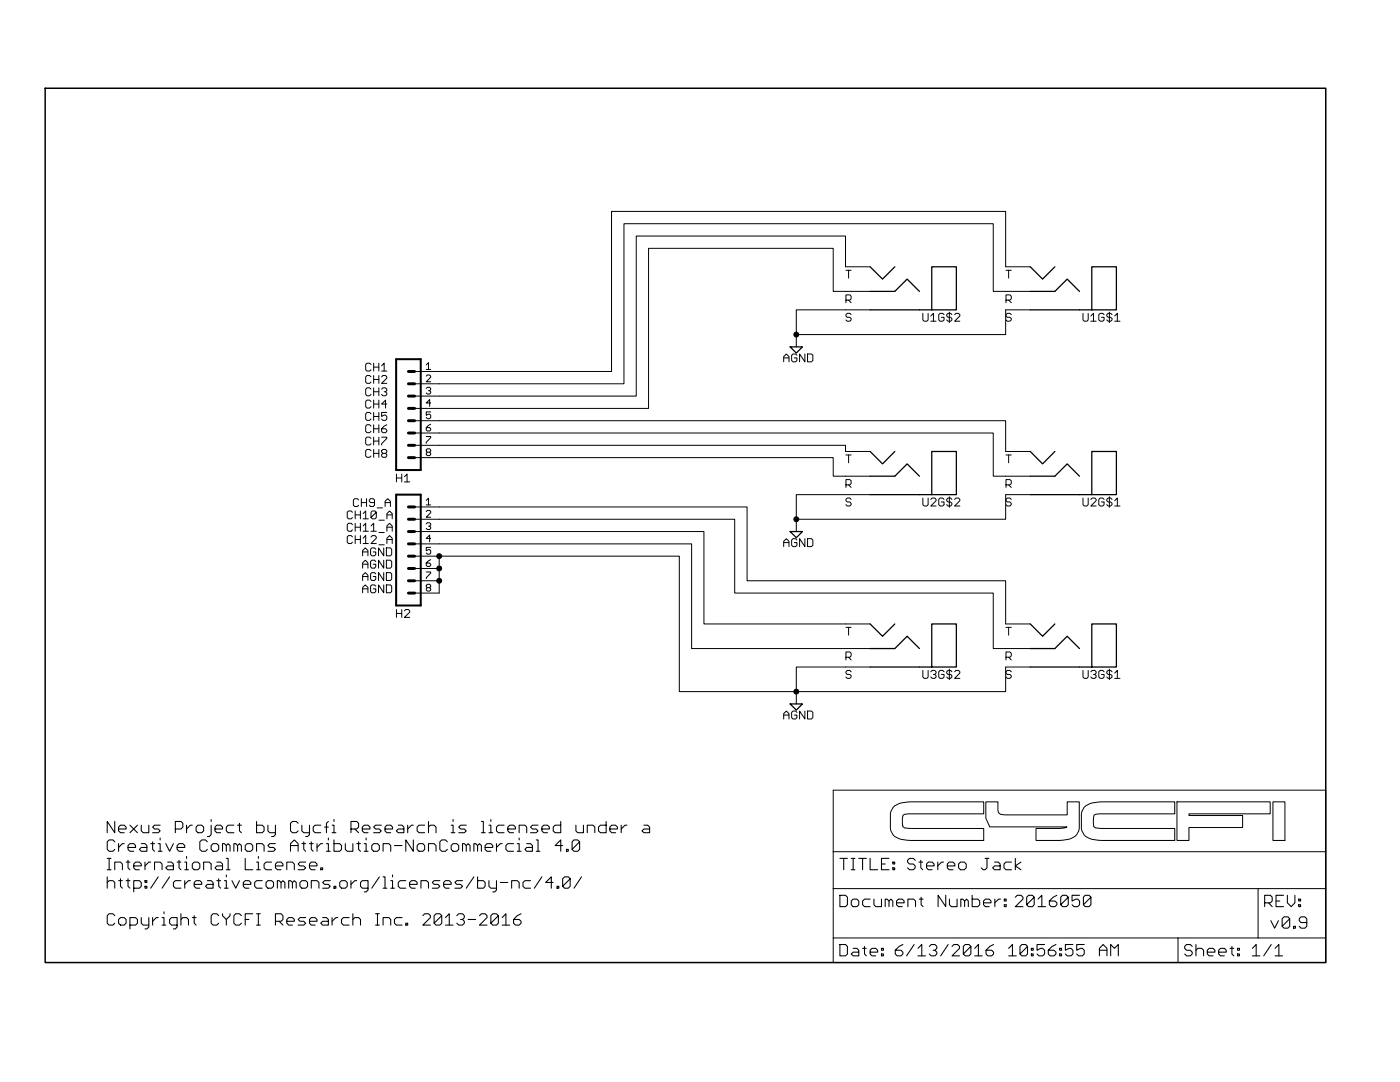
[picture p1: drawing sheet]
<?xml version="1.0" encoding="utf-8"?>
<!DOCTYPE eagle SYSTEM "eagle.dtd">
<eagle version="6.3">
<drawing>
<settings>
<setting alwaysvectorfont="yes"/>
<setting verticaltext="up"/>
</settings>
<grid distance="0.1" unitdist="inch" unit="inch" style="lines" multiple="1" display="no" altdistance="0.01" altunitdist="inch" altunit="inch"/>
<schematic xreflabel="%F%N/%S.%C%R" xrefpart="/%S.%C%R">
<libraries>
<library name="frames">
<symbols>
<symbol name="DINA4_L">
<frame x1="0" y1="0" x2="264.16" y2="180.34" columns="4" rows="4" layer="94" border-left="no" border-top="no" border-right="no" border-bottom="no"/>
</symbol>
<symbol name="DOCFIELD">
<wire x1="0" y1="0" x2="71.12" y2="0" width="0.1016" layer="94"/>
<wire x1="101.6" y1="15.24" x2="87.63" y2="15.24" width="0.1016" layer="94"/>
<wire x1="0" y1="0" x2="0" y2="5.08" width="0.1016" layer="94"/>
<wire x1="0" y1="5.08" x2="71.12" y2="5.08" width="0.1016" layer="94"/>
<wire x1="0" y1="5.08" x2="0" y2="15.24" width="0.1016" layer="94"/>
<wire x1="101.6" y1="15.24" x2="101.6" y2="5.08" width="0.1016" layer="94"/>
<wire x1="71.12" y1="5.08" x2="71.12" y2="0" width="0.1016" layer="94"/>
<wire x1="71.12" y1="5.08" x2="87.63" y2="5.08" width="0.1016" layer="94"/>
<wire x1="71.12" y1="0" x2="101.6" y2="0" width="0.1016" layer="94"/>
<wire x1="87.63" y1="15.24" x2="87.63" y2="5.08" width="0.1016" layer="94"/>
<wire x1="87.63" y1="15.24" x2="0" y2="15.24" width="0.1016" layer="94"/>
<wire x1="87.63" y1="5.08" x2="101.6" y2="5.08" width="0.1016" layer="94"/>
<wire x1="101.6" y1="5.08" x2="101.6" y2="0" width="0.1016" layer="94"/>
<wire x1="0" y1="15.24" x2="0" y2="22.86" width="0.1016" layer="94"/>
<wire x1="101.6" y1="35.56" x2="0" y2="35.56" width="0.1016" layer="94"/>
<wire x1="101.6" y1="35.56" x2="101.6" y2="22.86" width="0.1016" layer="94"/>
<wire x1="0" y1="22.86" x2="101.6" y2="22.86" width="0.1016" layer="94"/>
<wire x1="0" y1="22.86" x2="0" y2="35.56" width="0.1016" layer="94"/>
<wire x1="101.6" y1="22.86" x2="101.6" y2="15.24" width="0.1016" layer="94"/>
<text x="1.27" y="1.27" size="2.54" layer="94" font="vector">Date:</text>
<text x="12.7" y="1.27" size="2.54" layer="94" font="vector">&gt;LAST_DATE_TIME</text>
<text x="72.39" y="1.27" size="2.54" layer="94" font="vector">Sheet:</text>
<text x="86.36" y="1.27" size="2.54" layer="94" font="vector">&gt;SHEET</text>
<text x="88.9" y="11.43" size="2.54" layer="94" font="vector">REV:</text>
<text x="1.27" y="19.05" size="2.54" layer="94" font="vector">TITLE:</text>
<text x="1.27" y="11.43" size="2.54" layer="94" font="vector">Document Number:</text>
<text x="17.78" y="19.05" size="2.54" layer="94" font="vector">&gt;DRAWING_NAME</text>
</symbol>
</symbols>
<devicesets>
<deviceset name="DINA4_L" prefix="FRAME" uservalue="yes">
<gates>
<gate name="G$1" symbol="DINA4_L" x="0" y="0"/>
<gate name="G$2" symbol="DOCFIELD" x="162.56" y="0" addlevel="must"/>
</gates>
<devices>
<device name="">
<technologies>
<technology name=""/>
</technologies>
</device>
</devices>
</deviceset>
</devicesets>
</library>
<library name="con-lstb">
<symbols>
<symbol name="MA08-1">
<wire x1="3.81" y1="-10.16" x2="-1.27" y2="-10.16" width="0.4064" layer="94"/>
<wire x1="1.27" y1="-2.54" x2="2.54" y2="-2.54" width="0.6096" layer="94"/>
<wire x1="1.27" y1="-5.08" x2="2.54" y2="-5.08" width="0.6096" layer="94"/>
<wire x1="1.27" y1="-7.62" x2="2.54" y2="-7.62" width="0.6096" layer="94"/>
<wire x1="1.27" y1="2.54" x2="2.54" y2="2.54" width="0.6096" layer="94"/>
<wire x1="1.27" y1="0" x2="2.54" y2="0" width="0.6096" layer="94"/>
<wire x1="1.27" y1="10.16" x2="2.54" y2="10.16" width="0.6096" layer="94"/>
<wire x1="1.27" y1="7.62" x2="2.54" y2="7.62" width="0.6096" layer="94"/>
<wire x1="1.27" y1="5.08" x2="2.54" y2="5.08" width="0.6096" layer="94"/>
<wire x1="-1.27" y1="12.7" x2="-1.27" y2="-10.16" width="0.4064" layer="94"/>
<wire x1="3.81" y1="-10.16" x2="3.81" y2="12.7" width="0.4064" layer="94"/>
<wire x1="-1.27" y1="12.7" x2="3.81" y2="12.7" width="0.4064" layer="94"/>
<text x="-1.27" y="-12.7" size="1.778" layer="96">&gt;VALUE</text>
<text x="-1.27" y="13.462" size="1.778" layer="95">&gt;NAME</text>
<pin name="1" x="7.62" y="-7.62" visible="pad" length="middle" direction="pas" swaplevel="1" rot="R180"/>
<pin name="2" x="7.62" y="-5.08" visible="pad" length="middle" direction="pas" swaplevel="1" rot="R180"/>
<pin name="3" x="7.62" y="-2.54" visible="pad" length="middle" direction="pas" swaplevel="1" rot="R180"/>
<pin name="4" x="7.62" y="0" visible="pad" length="middle" direction="pas" swaplevel="1" rot="R180"/>
<pin name="5" x="7.62" y="2.54" visible="pad" length="middle" direction="pas" swaplevel="1" rot="R180"/>
<pin name="6" x="7.62" y="5.08" visible="pad" length="middle" direction="pas" swaplevel="1" rot="R180"/>
<pin name="7" x="7.62" y="7.62" visible="pad" length="middle" direction="pas" swaplevel="1" rot="R180"/>
<pin name="8" x="7.62" y="10.16" visible="pad" length="middle" direction="pas" swaplevel="1" rot="R180"/>
</symbol>
</symbols>
<devicesets>
<deviceset name="MA08-1" prefix="SV" uservalue="yes">
<gates>
<gate name="1" symbol="MA08-1" x="0" y="0"/>
</gates>
<devices>
<device name="" package="MA08-1">
<connects>
<connect gate="1" pin="1" pad="1"/>
<connect gate="1" pin="2" pad="2"/>
<connect gate="1" pin="3" pad="3"/>
<connect gate="1" pin="4" pad="4"/>
<connect gate="1" pin="5" pad="5"/>
<connect gate="1" pin="6" pad="6"/>
<connect gate="1" pin="7" pad="7"/>
<connect gate="1" pin="8" pad="8"/>
</connects>
<technologies>
<technology name="">
<attribute name="MF" value="" constant="no"/>
<attribute name="MPN" value="" constant="no"/>
<attribute name="OC_FARNELL" value="unknown" constant="no"/>
<attribute name="OC_NEWARK" value="unknown" constant="no"/>
</technology>
</technologies>
</device>
</devices>
</deviceset>
</devicesets>
</library>
<library name="CYCFI_Jack">
<symbols>
<symbol name="STEREO_JACK">
<wire x1="5.08" y1="-1.27" x2="7.62" y2="1.27" width="0.254" layer="94"/>
<wire x1="7.62" y1="1.27" x2="10.16" y2="-1.27" width="0.254" layer="94"/>
<wire x1="10.16" y1="3.81" x2="12.7" y2="1.27" width="0.254" layer="94"/>
<wire x1="12.7" y1="1.27" x2="15.24" y2="3.81" width="0.254" layer="94"/>
<wire x1="15.24" y1="7.62" x2="17.78" y2="7.62" width="0.254" layer="94"/>
<wire x1="17.78" y1="7.62" x2="17.78" y2="-1.27" width="0.254" layer="94"/>
<wire x1="17.78" y1="-1.27" x2="22.86" y2="-1.27" width="0.254" layer="94"/>
<wire x1="22.86" y1="-1.27" x2="22.86" y2="7.62" width="0.254" layer="94"/>
<wire x1="22.86" y1="7.62" x2="17.78" y2="7.62" width="0.254" layer="94"/>
<wire x1="15.24" y1="7.62" x2="10.16" y2="7.62" width="0.254" layer="94"/>
<wire x1="10.16" y1="7.62" x2="5.08" y2="7.62" width="0.254" layer="94"/>
<wire x1="10.16" y1="3.81" x2="5.08" y2="3.81" width="0.254" layer="94"/>
<pin name="S" x="0" y="7.62" visible="off" length="middle"/>
<pin name="R" x="0" y="3.81" visible="off" length="middle"/>
<pin name="T" x="0" y="-1.27" visible="off" length="middle"/>
<text x="0" y="8.255" size="1.778" layer="95">S</text>
<text x="0" y="4.445" size="1.778" layer="95">R</text>
<text x="0" y="-0.635" size="1.778" layer="95">T</text>
<text x="15.875" y="8.255" size="1.778" layer="95">&gt;NAME</text>
</symbol>
<symbol name="GND">
<wire x1="-1.27" y1="0" x2="1.27" y2="0" width="0.254" layer="94"/>
<wire x1="1.27" y1="0" x2="0" y2="-1.27" width="0.254" layer="94"/>
<wire x1="0" y1="-1.27" x2="-1.27" y2="0" width="0.254" layer="94"/>
<text x="-2.667" y="-3.175" size="1.778" layer="96">&gt;VALUE</text>
<pin name="DGND" x="0" y="2.54" visible="off" length="short" direction="sup" rot="R270"/>
</symbol>
</symbols>
<devicesets>
<deviceset name="NSJ12HC">
<gates>
<gate name="G$1" symbol="STEREO_JACK" x="0" y="15.24"/>
<gate name="G$2" symbol="STEREO_JACK" x="0" y="-2.54"/>
<gate name="G$3" symbol="GND" x="0" y="-10.16"/>
</gates>
<devices>
<device name="" package="NSJ12HC">
<connects>
<connect gate="G$1" pin="R" pad="RT"/>
<connect gate="G$1" pin="S" pad="ST"/>
<connect gate="G$1" pin="T" pad="TT"/>
<connect gate="G$2" pin="R" pad="RB"/>
<connect gate="G$2" pin="S" pad="SB"/>
<connect gate="G$2" pin="T" pad="TB"/>
<connect gate="G$3" pin="DGND" pad="G"/>
</connects>
<technologies>
<technology name=""/>
</technologies>
</device>
</devices>
</deviceset>
</devicesets>
</library>
</libraries>
<attributes>
</attributes>
<variantdefs>
</variantdefs>
<classes>
<class number="0" name="default" width="0" drill="0">
</class>
</classes>
<parts>
<part name="FRAME1" library="frames" deviceset="DINA4_L" device=""/>
<part name="H2" library="con-lstb" deviceset="MA08-1" device=""/>
<part name="H1" library="con-lstb" deviceset="MA08-1" device=""/>
<part name="U1" library="CYCFI_Jack" deviceset="NSJ12HC" device="" value="AGND"/>
<part name="U2" library="CYCFI_Jack" deviceset="NSJ12HC" device="" value="AGND"/>
<part name="U3" library="CYCFI_Jack" deviceset="NSJ12HC" device="" value="AGND"/>
</parts>
<sheets>
<sheet>
<plain>
<text x="177.8" y="19.05" size="2.54" layer="95">Stereo Jack</text>
<wire x1="193.602721875" y1="25.186403125" x2="178.51975" y2="25.186403125" width="0" layer="94"/>
<wire x1="178.51975" y1="25.186403125" x2="177.81660625" y2="25.228778125" width="0" layer="94"/>
<wire x1="177.81660625" y1="25.228778125" x2="177.23541875" y2="25.31249375" width="0" layer="94"/>
<wire x1="177.23541875" y1="25.31249375" x2="176.618746875" y2="25.401034375" width="0" layer="94"/>
<wire x1="176.618746875" y1="25.401034375" x2="176.09578125" y2="25.558475" width="0" layer="94"/>
<wire x1="176.09578125" y1="25.558475" x2="175.68168125" y2="25.77930625" width="0" layer="94"/>
<wire x1="175.68168125" y1="25.77930625" x2="175.2310625" y2="26.019428125" width="0" layer="94"/>
<wire x1="175.2310625" y1="26.019428125" x2="174.890340625" y2="26.34705625" width="0" layer="94"/>
<wire x1="174.890340625" y1="26.34705625" x2="174.6695125" y2="26.753234375" width="0" layer="94"/>
<wire x1="174.6695125" y1="26.753234375" x2="174.456259375" y2="27.145284375" width="0" layer="94"/>
<wire x1="174.456259375" y1="27.145284375" x2="174.34739375" y2="27.6282875" width="0" layer="94"/>
<wire x1="174.34739375" y1="27.6282875" x2="174.34739375" y2="30.700625" width="0" layer="94"/>
<wire x1="174.34739375" y1="30.700625" x2="174.456259375" y2="31.183625" width="0" layer="94"/>
<wire x1="174.456259375" y1="31.183625" x2="174.66985625" y2="31.576021875" width="0" layer="94"/>
<wire x1="174.66985625" y1="31.576021875" x2="174.890340625" y2="31.98185625" width="0" layer="94"/>
<wire x1="174.890340625" y1="31.98185625" x2="175.2310625" y2="32.309484375" width="0" layer="94"/>
<wire x1="175.2310625" y1="32.309484375" x2="175.682025" y2="32.54995" width="0" layer="94"/>
<wire x1="175.682025" y1="32.54995" x2="176.09578125" y2="32.7704375" width="0" layer="94"/>
<wire x1="176.09578125" y1="32.7704375" x2="176.618746875" y2="32.927878125" width="0" layer="94"/>
<wire x1="176.618746875" y1="32.927878125" x2="177.2357625" y2="33.016415625" width="0" layer="94"/>
<wire x1="177.2357625" y1="33.016415625" x2="177.819015625" y2="33.100134375" width="0" layer="94"/>
<wire x1="177.819015625" y1="33.100134375" x2="178.5221625" y2="33.142509375" width="0" layer="94"/>
<wire x1="178.5221625" y1="33.142509375" x2="193.602721875" y2="33.142509375" width="0" layer="94"/>
<wire x1="193.602721875" y1="33.142509375" x2="193.602721875" y2="30.665484375" width="0" layer="94"/>
<wire x1="193.602721875" y1="30.665484375" x2="178.6678875" y2="30.665484375" width="0" layer="94"/>
<wire x1="178.6678875" y1="30.665484375" x2="178.121496875" y2="30.68133125" width="0" layer="94"/>
<wire x1="178.121496875" y1="30.68133125" x2="177.7425375" y2="30.63895625" width="0" layer="94"/>
<wire x1="177.7425375" y1="30.63895625" x2="177.3156875" y2="30.591759375" width="0" layer="94"/>
<wire x1="177.3156875" y1="30.591759375" x2="177.220259375" y2="30.538703125" width="0" layer="94"/>
<wire x1="177.220259375" y1="30.538703125" x2="177.118628125" y2="30.47945" width="0" layer="94"/>
<wire x1="177.118628125" y1="30.47945" x2="176.959121875" y2="30.38643125" width="0" layer="94"/>
<wire x1="176.959121875" y1="30.38643125" x2="176.925015625" y2="30.24759375" width="0" layer="94"/>
<wire x1="176.925015625" y1="30.24759375" x2="176.8733375" y2="30.004715625" width="0" layer="94"/>
<wire x1="176.8733375" y1="30.004715625" x2="176.837165625" y2="29.70878125" width="0" layer="94"/>
<wire x1="176.837165625" y1="29.70878125" x2="176.8247625" y2="29.639878125" width="0" layer="94"/>
<wire x1="176.8247625" y1="29.639878125" x2="176.8247625" y2="28.689034375" width="0" layer="94"/>
<wire x1="176.8247625" y1="28.689034375" x2="176.8499125" y2="28.530903125" width="0" layer="94"/>
<wire x1="176.8499125" y1="28.530903125" x2="176.8750625" y2="28.320753125" width="0" layer="94"/>
<wire x1="176.8750625" y1="28.320753125" x2="176.880571875" y2="28.313171875" width="0" layer="94"/>
<wire x1="176.880571875" y1="28.313171875" x2="176.8874625" y2="28.06719375" width="0" layer="94"/>
<wire x1="176.8874625" y1="28.06719375" x2="177.10036875" y2="27.904240625" width="0" layer="94"/>
<wire x1="177.10036875" y1="27.904240625" x2="177.34945" y2="27.713725" width="0" layer="94"/>
<wire x1="177.34945" y1="27.713725" x2="177.47691875" y2="27.757821875" width="0" layer="94"/>
<wire x1="177.47691875" y1="27.757821875" x2="177.76355" y2="27.726815625" width="0" layer="94"/>
<wire x1="177.76355" y1="27.726815625" x2="178.1432" y2="27.685821875" width="0" layer="94"/>
<wire x1="178.1432" y1="27.685821875" x2="178.668578125" y2="27.663428125" width="0" layer="94"/>
<wire x1="178.668578125" y1="27.663428125" x2="193.602721875" y2="27.663428125" width="0" layer="94"/>
<wire x1="193.602721875" y1="27.663428125" x2="193.602721875" y2="25.186403125" width="0" layer="94"/>
<wire x1="209.1283875" y1="25.186403125" x2="204.388628125" y2="25.186403125" width="0" layer="94"/>
<wire x1="204.388628125" y1="25.186403125" x2="204.388628125" y2="27.663084375" width="0" layer="94"/>
<wire x1="204.388628125" y1="27.663084375" x2="208.981628125" y2="27.663084375" width="0" layer="94"/>
<wire x1="208.981628125" y1="27.663084375" x2="209.505628125" y2="27.68444375" width="0" layer="94"/>
<wire x1="209.505628125" y1="27.68444375" x2="209.880453125" y2="27.726815625" width="0" layer="94"/>
<wire x1="209.880453125" y1="27.726815625" x2="210.30144375" y2="27.773671875" width="0" layer="94"/>
<wire x1="210.30144375" y1="27.773671875" x2="210.517796875" y2="27.84360625" width="0" layer="94"/>
<wire x1="210.517796875" y1="27.84360625" x2="210.62459375" y2="27.89425" width="0" layer="94"/>
<wire x1="210.62459375" y1="27.89425" x2="210.696253125" y2="27.927321875" width="0" layer="94"/>
<wire x1="210.696253125" y1="27.927321875" x2="210.7348375" y2="27.9562625" width="0" layer="94"/>
<wire x1="210.7348375" y1="27.9562625" x2="210.75481875" y2="27.97451875" width="0" layer="94"/>
<wire x1="210.75481875" y1="27.97451875" x2="194.850190625" y2="27.97451875" width="0" layer="94"/>
<wire x1="194.850190625" y1="27.97451875" x2="194.047828125" y2="29.7852625" width="0" layer="94"/>
<wire x1="194.047828125" y1="29.7852625" x2="194.047828125" y2="33.142509375" width="0" layer="94"/>
<wire x1="194.047828125" y1="33.142509375" x2="196.52450625" y2="33.142509375" width="0" layer="94"/>
<wire x1="196.52450625" y1="33.142509375" x2="196.52450625" y2="31.465090625" width="0" layer="94"/>
<wire x1="196.52450625" y1="31.465090625" x2="196.54655625" y2="31.264240625" width="0" layer="94"/>
<wire x1="196.54655625" y1="31.264240625" x2="196.5916875" y2="31.094053125" width="0" layer="94"/>
<wire x1="196.5916875" y1="31.094053125" x2="196.63130625" y2="30.9445375" width="0" layer="94"/>
<wire x1="196.63130625" y1="30.9445375" x2="196.752571875" y2="30.8057" width="0" layer="94"/>
<wire x1="196.752571875" y1="30.8057" x2="196.872115625" y2="30.71509375" width="0" layer="94"/>
<wire x1="196.872115625" y1="30.71509375" x2="197.0371375" y2="30.590725" width="0" layer="94"/>
<wire x1="197.0371375" y1="30.590725" x2="197.16185" y2="30.5679875" width="0" layer="94"/>
<wire x1="197.16185" y1="30.5679875" x2="197.442625" y2="30.524578125" width="0" layer="94"/>
<wire x1="197.442625" y1="30.524578125" x2="197.75440625" y2="30.476003125" width="0" layer="94"/>
<wire x1="197.75440625" y1="30.476003125" x2="198.1650625" y2="30.4512" width="0" layer="94"/>
<wire x1="198.1650625" y1="30.4512" x2="210.82544375" y2="30.4512" width="0" layer="94"/>
<wire x1="210.82544375" y1="30.4512" x2="210.82544375" y2="33.142509375" width="0" layer="94"/>
<wire x1="210.82544375" y1="33.142509375" x2="213.302465625" y2="33.142509375" width="0" layer="94"/>
<wire x1="213.302465625" y1="33.142509375" x2="213.302465625" y2="27.62863125" width="0" layer="94"/>
<wire x1="213.302465625" y1="27.62863125" x2="213.194290625" y2="27.14563125" width="0" layer="94"/>
<wire x1="213.194290625" y1="27.14563125" x2="212.98035" y2="26.7528875" width="0" layer="94"/>
<wire x1="212.98035" y1="26.7528875" x2="212.759175" y2="26.3467125" width="0" layer="94"/>
<wire x1="212.759175" y1="26.3467125" x2="212.4188" y2="26.019428125" width="0" layer="94"/>
<wire x1="212.4188" y1="26.019428125" x2="211.968525" y2="25.778959375" width="0" layer="94"/>
<wire x1="211.968525" y1="25.778959375" x2="211.554425" y2="25.557784375" width="0" layer="94"/>
<wire x1="211.554425" y1="25.557784375" x2="211.031803125" y2="25.401378125" width="0" layer="94"/>
<wire x1="211.031803125" y1="25.401378125" x2="210.41444375" y2="25.31249375" width="0" layer="94"/>
<wire x1="210.41444375" y1="25.31249375" x2="209.831534375" y2="25.228434375" width="0" layer="94"/>
<wire x1="209.831534375" y1="25.228434375" x2="209.1283875" y2="25.186403125" width="0" layer="94"/>
<wire x1="255.73260625" y1="25.186403125" x2="253.255584375" y2="25.186403125" width="0" layer="94"/>
<wire x1="253.255584375" y1="25.186403125" x2="253.255584375" y2="33.142509375" width="0" layer="94"/>
<wire x1="253.255584375" y1="33.142509375" x2="255.73260625" y2="33.142509375" width="0" layer="94"/>
<wire x1="255.73260625" y1="33.142509375" x2="255.73260625" y2="25.186403125" width="0" layer="94"/>
<wire x1="233.0022125" y1="25.186403125" x2="217.9192375" y2="25.186403125" width="0" layer="94"/>
<wire x1="217.9192375" y1="25.186403125" x2="217.21575" y2="25.228778125" width="0" layer="94"/>
<wire x1="217.21575" y1="25.228778125" x2="216.634909375" y2="25.31249375" width="0" layer="94"/>
<wire x1="216.634909375" y1="25.31249375" x2="216.017890625" y2="25.401034375" width="0" layer="94"/>
<wire x1="216.017890625" y1="25.401034375" x2="215.49526875" y2="25.558475" width="0" layer="94"/>
<wire x1="215.49526875" y1="25.558475" x2="215.080825" y2="25.77930625" width="0" layer="94"/>
<wire x1="215.080825" y1="25.77930625" x2="214.63055" y2="26.019428125" width="0" layer="94"/>
<wire x1="214.63055" y1="26.019428125" x2="214.28983125" y2="26.34705625" width="0" layer="94"/>
<wire x1="214.28983125" y1="26.34705625" x2="214.06865625" y2="26.753234375" width="0" layer="94"/>
<wire x1="214.06865625" y1="26.753234375" x2="213.85540625" y2="27.145284375" width="0" layer="94"/>
<wire x1="213.85540625" y1="27.145284375" x2="213.746884375" y2="27.6282875" width="0" layer="94"/>
<wire x1="213.746884375" y1="27.6282875" x2="213.746884375" y2="30.700625" width="0" layer="94"/>
<wire x1="213.746884375" y1="30.700625" x2="213.85540625" y2="31.183625" width="0" layer="94"/>
<wire x1="213.85540625" y1="31.183625" x2="214.069" y2="31.576021875" width="0" layer="94"/>
<wire x1="214.069" y1="31.576021875" x2="214.28983125" y2="31.98185625" width="0" layer="94"/>
<wire x1="214.28983125" y1="31.98185625" x2="214.63055" y2="32.309484375" width="0" layer="94"/>
<wire x1="214.63055" y1="32.309484375" x2="215.08116875" y2="32.54995" width="0" layer="94"/>
<wire x1="215.08116875" y1="32.54995" x2="215.49526875" y2="32.7704375" width="0" layer="94"/>
<wire x1="215.49526875" y1="32.7704375" x2="216.017890625" y2="32.927878125" width="0" layer="94"/>
<wire x1="216.017890625" y1="32.927878125" x2="216.635253125" y2="33.016415625" width="0" layer="94"/>
<wire x1="216.635253125" y1="33.016415625" x2="217.2181625" y2="33.100134375" width="0" layer="94"/>
<wire x1="217.2181625" y1="33.100134375" x2="217.92165" y2="33.142509375" width="0" layer="94"/>
<wire x1="217.92165" y1="33.142509375" x2="233.0022125" y2="33.142509375" width="0" layer="94"/>
<wire x1="233.0022125" y1="33.142509375" x2="233.0022125" y2="30.665484375" width="0" layer="94"/>
<wire x1="233.0022125" y1="30.665484375" x2="218.067378125" y2="30.665484375" width="0" layer="94"/>
<wire x1="218.067378125" y1="30.665484375" x2="217.520640625" y2="30.68133125" width="0" layer="94"/>
<wire x1="217.520640625" y1="30.68133125" x2="217.142025" y2="30.63895625" width="0" layer="94"/>
<wire x1="217.142025" y1="30.63895625" x2="216.715178125" y2="30.591759375" width="0" layer="94"/>
<wire x1="216.715178125" y1="30.591759375" x2="216.61975" y2="30.538703125" width="0" layer="94"/>
<wire x1="216.61975" y1="30.538703125" x2="216.517775" y2="30.47945" width="0" layer="94"/>
<wire x1="216.517775" y1="30.47945" x2="216.3586125" y2="30.38643125" width="0" layer="94"/>
<wire x1="216.3586125" y1="30.38643125" x2="216.32450625" y2="30.24759375" width="0" layer="94"/>
<wire x1="216.32450625" y1="30.24759375" x2="216.272828125" y2="30.004715625" width="0" layer="94"/>
<wire x1="216.272828125" y1="30.004715625" x2="216.23665625" y2="29.70878125" width="0" layer="94"/>
<wire x1="216.23665625" y1="29.70878125" x2="216.223909375" y2="29.639878125" width="0" layer="94"/>
<wire x1="216.223909375" y1="29.639878125" x2="216.223909375" y2="28.689034375" width="0" layer="94"/>
<wire x1="216.223909375" y1="28.689034375" x2="216.24905625" y2="28.530903125" width="0" layer="94"/>
<wire x1="216.24905625" y1="28.530903125" x2="216.27420625" y2="28.320753125" width="0" layer="94"/>
<wire x1="216.27420625" y1="28.320753125" x2="216.27971875" y2="28.313171875" width="0" layer="94"/>
<wire x1="216.27971875" y1="28.313171875" x2="216.286609375" y2="28.06719375" width="0" layer="94"/>
<wire x1="216.286609375" y1="28.06719375" x2="216.499515625" y2="27.904240625" width="0" layer="94"/>
<wire x1="216.499515625" y1="27.904240625" x2="216.748596875" y2="27.713725" width="0" layer="94"/>
<wire x1="216.748596875" y1="27.713725" x2="216.876409375" y2="27.757821875" width="0" layer="94"/>
<wire x1="216.876409375" y1="27.757821875" x2="217.163040625" y2="27.726815625" width="0" layer="94"/>
<wire x1="217.163040625" y1="27.726815625" x2="217.542346875" y2="27.685821875" width="0" layer="94"/>
<wire x1="217.542346875" y1="27.685821875" x2="218.068065625" y2="27.663428125" width="0" layer="94"/>
<wire x1="218.068065625" y1="27.663428125" x2="233.0022125" y2="27.663428125" width="0" layer="94"/>
<wire x1="233.0022125" y1="27.663428125" x2="233.0022125" y2="25.186403125" width="0" layer="94"/>
<wire x1="233.45903125" y1="33.142509375" x2="252.7016125" y2="33.142509375" width="0" layer="94"/>
<wire x1="252.7016125" y1="33.142509375" x2="252.7016125" y2="30.665828125" width="0" layer="94"/>
<wire x1="252.7016125" y1="30.665828125" x2="235.93605625" y2="30.665828125" width="0" layer="94"/>
<wire x1="235.93605625" y1="30.665828125" x2="235.93605625" y2="30.32993125" width="0" layer="94"/>
<wire x1="235.93605625" y1="30.32993125" x2="247.0041125" y2="30.322696875" width="0" layer="94"/>
<wire x1="247.0041125" y1="30.322696875" x2="247.0041125" y2="27.852909375" width="0" layer="94"/>
<wire x1="247.0041125" y1="27.852909375" x2="235.93605625" y2="27.852909375" width="0" layer="94"/>
<wire x1="235.93605625" y1="27.852909375" x2="235.93605625" y2="25.186403125" width="0" layer="94"/>
<wire x1="235.93605625" y1="25.186403125" x2="233.45903125" y2="25.186403125" width="0" layer="94"/>
<wire x1="233.45903125" y1="25.186403125" x2="233.45903125" y2="33.142509375" width="0" layer="94"/>
<text x="252.73" y="6.985" size="2.54" layer="95">v0.9</text>
<text x="12.7" y="7.62" size="2.54" layer="95">Nexus Project by Cycfi Research is licensed under a 
Creative Commons Attribution-NonCommercial 4.0 
International License. 
http://creativecommons.org/licenses/by-nc/4.0/

Copyright CYCFI Research Inc. 2013-2016</text>
<text x="200.025" y="11.43" size="2.54" layer="95">2016050</text>
<text x="66.04" y="121.92" size="1.778" layer="95">CH1</text>
<text x="66.04" y="119.38" size="1.778" layer="95">CH2</text>
<text x="66.04" y="116.84" size="1.778" layer="95">CH3</text>
<text x="66.04" y="114.3" size="1.778" layer="95">CH4</text>
<text x="66.04" y="111.76" size="1.778" layer="95">CH5</text>
<text x="66.04" y="109.22" size="1.778" layer="95">CH6</text>
<text x="66.04" y="106.68" size="1.778" layer="95">CH7</text>
<text x="66.04" y="104.14" size="1.778" layer="95">CH8</text>
<text x="63.5" y="93.98" size="1.778" layer="95">CH9_A</text>
<text x="62.23" y="91.44" size="1.778" layer="95">CH10_A</text>
<text x="62.23" y="88.9" size="1.778" layer="95">CH11_A</text>
<text x="62.23" y="86.36" size="1.778" layer="95">CH12_A</text>
</plain>
<instances>
<instance part="FRAME1" gate="G$1" x="0" y="0"/>
<instance part="FRAME1" gate="G$2" x="162.56" y="0" smashed="yes">
<attribute name="LAST_DATE_TIME" x="175.26" y="1.27" size="2.54" layer="94" font="vector"/>
<attribute name="SHEET" x="248.92" y="1.27" size="2.54" layer="94" font="vector"/>
</instance>
<instance part="H2" gate="1" x="73.66" y="86.36" rot="MR180"/>
<instance part="H1" gate="1" x="73.66" y="114.3" rot="MR180"/>
<instance part="U1" gate="G$1" x="198.12" y="142.24" smashed="yes" rot="MR180">
<attribute name="NAME" x="213.995" y="133.985" size="1.778" layer="95" rot="MR180"/>
</instance>
<instance part="U1" gate="G$2" x="165.1" y="142.24" rot="MR180"/>
<instance part="U1" gate="G$3" x="154.94" y="127"/>
<instance part="U2" gate="G$1" x="198.12" y="104.14" rot="MR180"/>
<instance part="U2" gate="G$2" x="165.1" y="104.14" rot="MR180"/>
<instance part="U2" gate="G$3" x="154.94" y="88.9"/>
<instance part="U3" gate="G$1" x="198.12" y="68.58" rot="MR180"/>
<instance part="U3" gate="G$2" x="165.1" y="68.58" rot="MR180"/>
<instance part="U3" gate="G$3" x="154.94" y="53.34"/>
</instances>
<busses>
</busses>
<nets>
<net name="N$1" class="0">
<segment>
<pinref part="H1" gate="1" pin="1"/>
<wire x1="81.28" y1="121.92" x2="116.84" y2="121.92" width="0.1524" layer="91"/>
<wire x1="116.84" y1="121.92" x2="116.84" y2="154.94" width="0.1524" layer="91"/>
<wire x1="116.84" y1="154.94" x2="198.12" y2="154.94" width="0.1524" layer="91"/>
<pinref part="U1" gate="G$1" pin="T"/>
<wire x1="198.12" y1="154.94" x2="198.12" y2="143.51" width="0.1524" layer="91"/>
</segment>
</net>
<net name="N$2" class="0">
<segment>
<pinref part="H1" gate="1" pin="2"/>
<wire x1="81.28" y1="119.38" x2="119.38" y2="119.38" width="0.1524" layer="91"/>
<wire x1="119.38" y1="119.38" x2="119.38" y2="152.4" width="0.1524" layer="91"/>
<wire x1="119.38" y1="152.4" x2="195.58" y2="152.4" width="0.1524" layer="91"/>
<wire x1="195.58" y1="152.4" x2="195.58" y2="138.43" width="0.1524" layer="91"/>
<pinref part="U1" gate="G$1" pin="R"/>
<wire x1="195.58" y1="138.43" x2="198.12" y2="138.43" width="0.1524" layer="91"/>
</segment>
</net>
<net name="N$3" class="0">
<segment>
<pinref part="H1" gate="1" pin="3"/>
<wire x1="81.28" y1="116.84" x2="121.92" y2="116.84" width="0.1524" layer="91"/>
<wire x1="121.92" y1="116.84" x2="121.92" y2="149.86" width="0.1524" layer="91"/>
<pinref part="U1" gate="G$2" pin="T"/>
<wire x1="121.92" y1="149.86" x2="165.1" y2="149.86" width="0.1524" layer="91"/>
<wire x1="165.1" y1="149.86" x2="165.1" y2="143.51" width="0.1524" layer="91"/>
</segment>
</net>
<net name="N$4" class="0">
<segment>
<pinref part="H1" gate="1" pin="4"/>
<wire x1="81.28" y1="114.3" x2="124.46" y2="114.3" width="0.1524" layer="91"/>
<wire x1="124.46" y1="114.3" x2="124.46" y2="147.32" width="0.1524" layer="91"/>
<wire x1="124.46" y1="147.32" x2="162.56" y2="147.32" width="0.1524" layer="91"/>
<wire x1="162.56" y1="147.32" x2="162.56" y2="138.43" width="0.1524" layer="91"/>
<pinref part="U1" gate="G$2" pin="R"/>
<wire x1="162.56" y1="138.43" x2="165.1" y2="138.43" width="0.1524" layer="91"/>
</segment>
</net>
<net name="N$5" class="0">
<segment>
<pinref part="H1" gate="1" pin="5"/>
<pinref part="U2" gate="G$1" pin="T"/>
<wire x1="81.28" y1="111.76" x2="198.12" y2="111.76" width="0.1524" layer="91"/>
<wire x1="198.12" y1="111.76" x2="198.12" y2="105.41" width="0.1524" layer="91"/>
</segment>
</net>
<net name="N$6" class="0">
<segment>
<pinref part="H1" gate="1" pin="6"/>
<wire x1="81.28" y1="109.22" x2="195.58" y2="109.22" width="0.1524" layer="91"/>
<wire x1="195.58" y1="109.22" x2="195.58" y2="100.33" width="0.1524" layer="91"/>
<pinref part="U2" gate="G$1" pin="R"/>
<wire x1="195.58" y1="100.33" x2="198.12" y2="100.33" width="0.1524" layer="91"/>
</segment>
</net>
<net name="N$7" class="0">
<segment>
<pinref part="H1" gate="1" pin="7"/>
<pinref part="U2" gate="G$2" pin="T"/>
<wire x1="81.28" y1="106.68" x2="165.1" y2="106.68" width="0.1524" layer="91"/>
<wire x1="165.1" y1="106.68" x2="165.1" y2="105.41" width="0.1524" layer="91"/>
</segment>
</net>
<net name="N$8" class="0">
<segment>
<pinref part="H1" gate="1" pin="8"/>
<wire x1="81.28" y1="104.14" x2="162.56" y2="104.14" width="0.1524" layer="91"/>
<wire x1="162.56" y1="104.14" x2="162.56" y2="100.33" width="0.1524" layer="91"/>
<pinref part="U2" gate="G$2" pin="R"/>
<wire x1="162.56" y1="100.33" x2="165.1" y2="100.33" width="0.1524" layer="91"/>
</segment>
</net>
<net name="N$9" class="0">
<segment>
<pinref part="H2" gate="1" pin="1"/>
<wire x1="81.28" y1="93.98" x2="144.78" y2="93.98" width="0.1524" layer="91"/>
<wire x1="144.78" y1="93.98" x2="144.78" y2="78.74" width="0.1524" layer="91"/>
<pinref part="U3" gate="G$1" pin="T"/>
<wire x1="144.78" y1="78.74" x2="198.12" y2="78.74" width="0.1524" layer="91"/>
<wire x1="198.12" y1="78.74" x2="198.12" y2="69.85" width="0.1524" layer="91"/>
</segment>
</net>
<net name="N$10" class="0">
<segment>
<pinref part="H2" gate="1" pin="2"/>
<wire x1="81.28" y1="91.44" x2="142.24" y2="91.44" width="0.1524" layer="91"/>
<wire x1="142.24" y1="91.44" x2="142.24" y2="76.2" width="0.1524" layer="91"/>
<wire x1="142.24" y1="76.2" x2="195.58" y2="76.2" width="0.1524" layer="91"/>
<wire x1="195.58" y1="76.2" x2="195.58" y2="64.77" width="0.1524" layer="91"/>
<pinref part="U3" gate="G$1" pin="R"/>
<wire x1="195.58" y1="64.77" x2="198.12" y2="64.77" width="0.1524" layer="91"/>
</segment>
</net>
<net name="N$11" class="0">
<segment>
<pinref part="H2" gate="1" pin="3"/>
<wire x1="81.28" y1="88.9" x2="135.89" y2="88.9" width="0.1524" layer="91"/>
<wire x1="135.89" y1="88.9" x2="135.89" y2="69.85" width="0.1524" layer="91"/>
<pinref part="U3" gate="G$2" pin="T"/>
<wire x1="135.89" y1="69.85" x2="165.1" y2="69.85" width="0.1524" layer="91"/>
</segment>
</net>
<net name="N$12" class="0">
<segment>
<pinref part="H2" gate="1" pin="4"/>
<wire x1="81.28" y1="86.36" x2="133.35" y2="86.36" width="0.1524" layer="91"/>
<wire x1="133.35" y1="86.36" x2="133.35" y2="64.77" width="0.1524" layer="91"/>
<pinref part="U3" gate="G$2" pin="R"/>
<wire x1="133.35" y1="64.77" x2="165.1" y2="64.77" width="0.1524" layer="91"/>
</segment>
</net>
<net name="AGND" class="0">
<segment>
<pinref part="U3" gate="G$3" pin="DGND"/>
<pinref part="U3" gate="G$1" pin="S"/>
<wire x1="154.94" y1="55.88" x2="198.12" y2="55.88" width="0.1524" layer="91"/>
<wire x1="198.12" y1="55.88" x2="198.12" y2="60.96" width="0.1524" layer="91"/>
<wire x1="154.94" y1="55.88" x2="154.94" y2="60.96" width="0.1524" layer="91"/>
<pinref part="U3" gate="G$2" pin="S"/>
<wire x1="154.94" y1="60.96" x2="165.1" y2="60.96" width="0.1524" layer="91"/>
<junction x="154.94" y="55.88"/>
<pinref part="H2" gate="1" pin="5"/>
<pinref part="H2" gate="1" pin="6"/>
<wire x1="81.28" y1="83.82" x2="81.28" y2="81.28" width="0.1524" layer="91"/>
<pinref part="H2" gate="1" pin="7"/>
<wire x1="81.28" y1="81.28" x2="81.28" y2="78.74" width="0.1524" layer="91"/>
<pinref part="H2" gate="1" pin="8"/>
<wire x1="81.28" y1="78.74" x2="81.28" y2="76.2" width="0.1524" layer="91"/>
<junction x="81.28" y="81.28"/>
<junction x="81.28" y="78.74"/>
<wire x1="81.28" y1="83.82" x2="130.81" y2="83.82" width="0.1524" layer="91"/>
<wire x1="130.81" y1="83.82" x2="130.81" y2="55.88" width="0.1524" layer="91"/>
<wire x1="130.81" y1="55.88" x2="154.94" y2="55.88" width="0.1524" layer="91"/>
<junction x="81.28" y="83.82"/>
<label x="65.405" y="76.2" size="1.778" layer="95"/>
<label x="65.405" y="78.74" size="1.778" layer="95"/>
<label x="65.405" y="81.28" size="1.778" layer="95"/>
<label x="65.405" y="83.82" size="1.778" layer="95"/>
</segment>
<segment>
<pinref part="U2" gate="G$3" pin="DGND"/>
<wire x1="154.94" y1="91.44" x2="154.94" y2="96.52" width="0.1524" layer="91"/>
<pinref part="U2" gate="G$2" pin="S"/>
<wire x1="154.94" y1="96.52" x2="165.1" y2="96.52" width="0.1524" layer="91"/>
<pinref part="U2" gate="G$1" pin="S"/>
<wire x1="198.12" y1="96.52" x2="198.12" y2="91.44" width="0.1524" layer="91"/>
<wire x1="198.12" y1="91.44" x2="154.94" y2="91.44" width="0.1524" layer="91"/>
<junction x="154.94" y="91.44"/>
</segment>
<segment>
<pinref part="U1" gate="G$3" pin="DGND"/>
<wire x1="154.94" y1="129.54" x2="154.94" y2="134.62" width="0.1524" layer="91"/>
<pinref part="U1" gate="G$2" pin="S"/>
<wire x1="154.94" y1="134.62" x2="165.1" y2="134.62" width="0.1524" layer="91"/>
<pinref part="U1" gate="G$1" pin="S"/>
<wire x1="198.12" y1="134.62" x2="198.12" y2="129.54" width="0.1524" layer="91"/>
<wire x1="198.12" y1="129.54" x2="154.94" y2="129.54" width="0.1524" layer="91"/>
<junction x="154.94" y="129.54"/>
</segment>
</net>
</nets>
</sheet>
</sheets>
</schematic>
</drawing>
<compatibility>
<note version="6.3" minversion="6.2.2" severity="warning">
Since Version 6.2.2 text objects can contain more than one line,
which will not be processed correctly with this version.
</note>
</compatibility>
</eagle>
